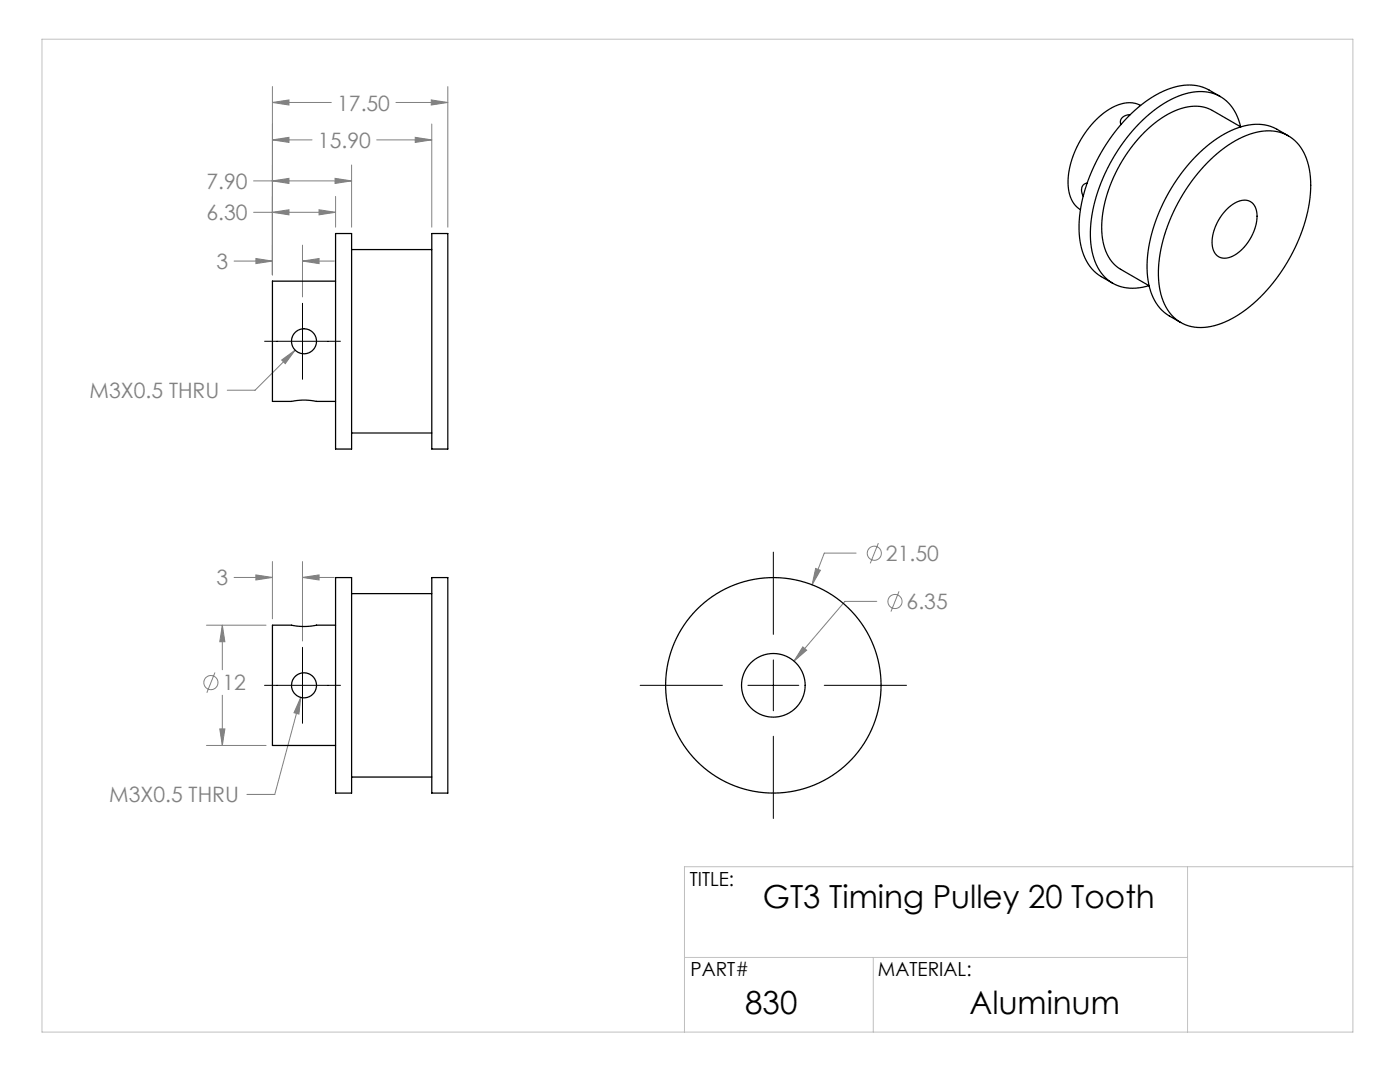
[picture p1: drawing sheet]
<svg xmlns="http://www.w3.org/2000/svg" width="279mm" height="216mm" viewBox="0 0 279 216" stroke-linecap="round" stroke-linejoin="round" font-family="sans-serif">
<g fill="none" stroke="#808080" stroke-width=".2">
<path d="M54.4 17.3v37.5M86.1 19.9l3.3 .5-3.3 .6zM89.4 17.3v28M50.6 36.1h19.6M54.4 36.1l3.3-.5v1zM54.4 27.9l3.3-.5v1zM54.4 20.4l3.3-.5v1.1zM54.4 27.9h7.9M54.4 20.4h11.7M66.9 35.6l3.3 .5-3.3 .5zM67 39.2v6.1M70.2 32.9v12.4"/>
<path d="M75.2 27.9h11M79 20.4h10.4M82.9 27.4l3.3 .5-3.3 .5zM86.2 24.7v20.6M46.7 52.1h7.7M50.6 42.4h16.4M51.1 51.6l3.3 .5-3.3 .5zM54.4 42.4l3.3-.5v1zM60.4 52.1l3.3-.5v1zM60.4 48.9v10.3M60.4 52.1h6.3M63.7 41.9l3.3 .5-3.3 .5z"/>
<path d="M56.2 71.8l2.7-1.9-2 2.7zM58.9 69.9l-8 8h-5.5M46.7 115.2h7.7M51.1 114.7l3.3 .5-3.3 .5zM54.4 112v11.5M60.4 115.2l3.3-.5v1zM60.4 112v15.9M60.4 115.2h6.3M162.8 113.4l.9 .4-1.6 2.9zM170.9 110.4h-6.4l-2.4 6.3M175 120h-6.4l-10.1 11.9M175.3 108.4l-1.6 4"/>
<path d="M179.4 118l-1.6 4M41.2 124.7h11.9M42.9 134.2l-1.6 4M44.4 124.7l.5 3.4h-1zM44.4 124.7v8.9M44.4 138.7v10M60 139.2l-.3 3.3-1-.3zM60 139.2l-5.2 19.3h-5.5M160.2 129.1l.8 .6-2.5 2.2zM41.2 148.7h11.9M43.9 145.4h1l-.5 3.3z"/>
<circle cx="174.5" cy="110.4" r="1.41"/>
<circle cx="42.1" cy="136.2" r="1.41"/>
<circle cx="178.6" cy="120" r="1.41"/>
</g>
<path d="M52.8 68.1h15.2M60.4 60.5v15.2M154.3 110.2v16.4M52.8 136.7h15.2M60.4 129.2v15.1M127.8 136.7h16.4M149.3 136.7h10.1M154.3 131.7v10.1M164.5 136.7h16.4M154.3 146.9v16.4" fill="none" stroke="#000" stroke-width=".2"/>
<path d="M8.4 7.8h261.6v198.1h-261.6zM237 172.9v33M270 172.9h-133.4v33M136.6 191h100.4M174.3 191v14.9" fill="none" stroke="#c0c0c0" stroke-width=".2"/>
<path d="M51.1 114.7l3.3 .5-3.3 .5zM60.4 115.2l3.3-.5v1zM60 139.2l-1.3 3 1 .3zM44.4 124.7l.5 3.4h-1zM43.9 145.4h1l-.5 3.3zM162.8 113.4l-.7 3.3 1.6-2.9zM160.2 129.1l-1.7 2.8 2.5-2.2zM51.1 51.6l3.3 .5-3.3 .5zM60.4 52.1l3.3-.5v1zM54.4 42.4l3.3-.5v1zM63.7 41.9l3.3 .5-3.3 .5zM54.4 36.1l3.3-.5v1zM66.9 35.6l3.3 .5-3.3 .5zM54.4 27.9l3.3-.5v1zM82.9 27.4l3.3 .5-3.3 .5zM54.4 20.4l3.3-.5v1.1zM86.1 19.9l3.3 .5-3.3 .6zM56.2 71.8l.7 .8 2-2.7z" fill="#808080"/>
<g fill="none" stroke="#000" stroke-width=".25">
<path d="M243.6 19.3l-2.3-1.3a9.7 9.7 0 0 0-9.1 .2 30.4 30.4 0 0 0-13.4 14.1 26.9 26.9 0 0 0-3.1 16.6 9.2 9.2 0 0 0 4.1 6.3l2.3 1.3M217 36.5a1.35 1.35 0 0 0-1 2.1l.2 .5M225.6 22.9a1.61 1.61 0 0 0-1.9 1.9v.1M227.6 21.1a6 6 0 0 0-6.1 .6 18.5 18.5 0 0 0-8.3 15.6 5.6 5.6 0 0 0 2.4 4.5M240.9 32.5a19.6 19.6 0 0 1 11.3-6.3 7.9 7.9 0 0 1 8.8 6.2 24 24 0 0 1-1.8 15.4 32.5 32.5 0 0 1-13.4 15.8 10.9 10.9 0 0 1-9.7 1 9.2 9.2 0 0 1-4.7-7.3 28.9 28.9 0 0 1 4.7-18.5 35.1 35.1 0 0 1 4.8-6.3zM257.1 27.1l-2.2-1.3a9.7 9.7 0 0 0-9.2 .2 30.4 30.4 0 0 0-13.4 14.1 26.9 26.9 0 0 0-3 16.6 9.1 9.1 0 0 0 4.1 6.3l2.2 1.4M67 46.6h3.2v43h-3.2zM67 56.1h-12.6v24h3.8a12 12 0 0 1 5 0h3.8M70.2 49.8h16M86.2 46.6h3.2v43h-3.2zM229.3 57a8.1 8.1 0 0 1-10.2-3.6 17.9 17.9 0 0 1-.8-12.4 34.3 34.3 0 0 1 14-20.3 12.2 12.2 0 0 1 10-2 8.6 8.6 0 0 1 5.3 6.6l-5.6-3.3a8.6 8.6 0 0 0-8.2 .4 27.7 27.7 0 0 0-12.6 15.5 18.2 18.2 0 0 0-.5 12.3 7.1 7.1 0 0 0 3 3.5l5.6 3.3M244.8 41.7a4.5 4.5 0 0 1 4.5-1.6 3.4 3.4 0 0 1 1.5 4 9.4 9.4 0 0 1-5.6 7.3 2.54 2.54 0 0 1-3.3-2.6 9.7 9.7 0 0 1 2.9-7.1z"/>
<path d="M70.2 86.4h16M67 115.2h3.2v43h-3.2zM70.2 118.4h16M86.2 115.2h3.2v43h-3.2zM67 124.7h-3.8a12 12 0 0 1-5 0h-3.8v24h12.6M70.2 155h16"/>
<circle cx="60.7" cy="68.1" r="2.5"/>
<circle cx="60.7" cy="136.7" r="2.5"/>
<circle cx="154.3" cy="136.7" r="21.5"/>
<circle cx="154.3" cy="136.7" r="6.3"/>
</g>
<g font-size="6.3">
<text x="152.3" y="181.3">GT3 Timing Pulley 20 Tooth</text>
<text x="148.7" y="202.3">830</text>
<text x="193.5" y="202.3">Aluminum</text>
</g>
<g font-size="4.2" fill="#808080">
<text x="67.3" y="22.1">17.50</text>
<text x="63.5" y="29.5">15.90</text>
<text x="41.2" y="37.7">7.90</text>
<text x="41.2" y="44">6.30</text>
<text x="43.2" y="53.7">3</text>
<text x="17.9" y="79.5">M3X0.5 THRU</text>
<text x="176.8" y="111.9">21.50</text>
<text x="43.2" y="116.8">3</text>
<text x="180.9" y="121.6">6.35</text>
<text x="44.4" y="137.8">12</text>
<text x="21.8" y="160.1">M3X0.5 THRU</text>
</g>
<g font-size="3.9">
<text x="137.7" y="176.8">TITLE:</text>
<text x="137.8" y="194.8">PART#</text>
<text x="175.2" y="194.8">MATERIAL:</text>
</g>
</svg>
